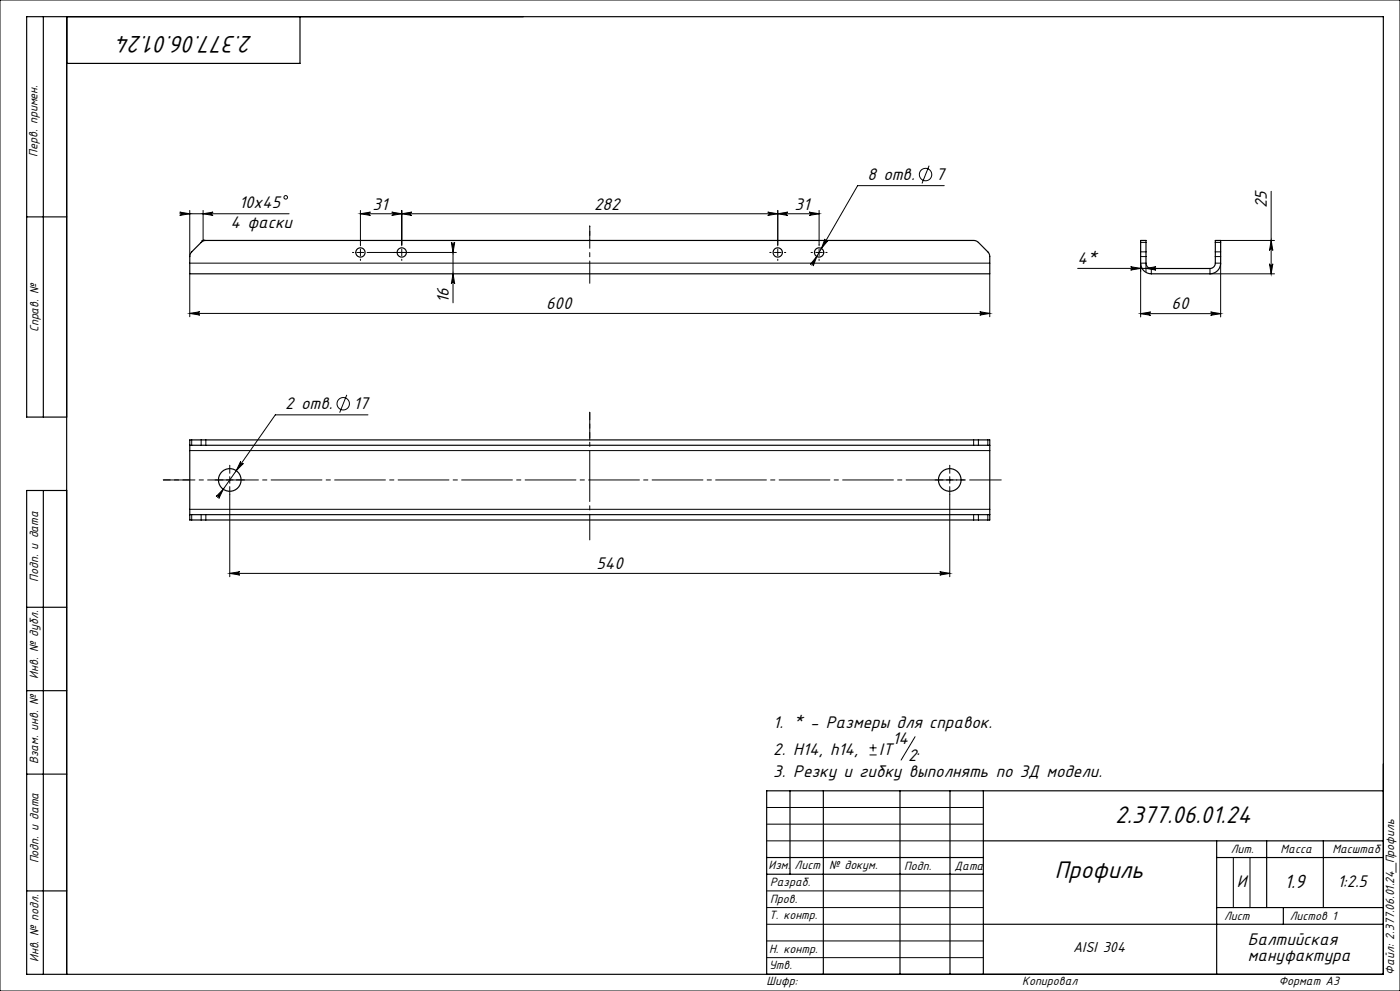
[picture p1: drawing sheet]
<svg xmlns="http://www.w3.org/2000/svg" width="420mm" height="297mm" viewBox="0 0 420 297" stroke-linecap="round" stroke-linejoin="round" font-family="sans-serif">
<g fill="none" stroke="#000" stroke-width=".3">
<path d="M0 0h420v297h-420zM278.7 49.7l-2.1 5.3M283.3 55.6h-26l-13.8 23.9M381.3 57.3v24.8M53.9 63.6l3 .5-3 .5a.5 .5 0 0 0 .5-.5 .5 .5 0 0 0-.5-.5zM53.9 64.1h32.8M56.9 63.1v13.8M56.9 78.9h240M60.5 72.1h1.3M60.9 64.1l3-.5a.5 .5 0 0 0-.4 .5 .5 .5 0 0 0 .4 .5zM60.9 63.1v9M61.2 71.8l-.9 .9"/>
<path d="M107.1 75.7h2M108.1 63.1v10.2M108.1 64.1l3-.5a.5 .5 0 0 0-.4 .5 .5 .5 0 0 0 .4 .5zM108.1 74.7v2M110.5 75.7h26.4M117.5 63.6l3 .5-3 .5a.5 .5 0 0 0 .5-.5 .5 .5 0 0 0-.5-.5zM120.5 63.1v10.2M120.5 64.1l3-.5a.5 .5 0 0 0-.4 .5 .5 .5 0 0 0 .4 .5zM120.5 74.7v2M135.4 72.7a.5 .5 0 0 0 .5 .4 .5 .5 0 0 0 .5-.4l-.5 3zM135.9 72.7v18.1M230.3 63.6l3 .5-3 .5a.5 .5 0 0 0 .5-.5 .5 .5 0 0 0-.5-.5z"/>
<path d="M232.3 75.7h2M233.3 74.7v2M233.3 64.1l3-.5a.5 .5 0 0 0-.4 .5 .5 .5 0 0 0 .4 .5zM233.3 63.1v10.2M242.7 63.6l3 .5-3 .5a.5 .5 0 0 0 .5-.5 .5 .5 0 0 0-.5-.5zM244.7 75.7h2M245 76.9l-1 2.8a.5 .5 0 0 0-.2-.6 .5 .5 0 0 0-.7 .1zM245.7 74.7v2M245.7 63.1v10.2M245.7 64.1h-137.6M247.5 71.6a.5 .5 0 0 0 .2 .7 .5 .5 0 0 0 .7-.2l-2 2.4zM339.2 79.9l3 .5-3 .5a.5 .5 0 0 0 .5-.5 .5 .5 0 0 0-.5-.5z"/>
<path d="M342.2 76.9h1.6M342.2 75.5h1.6M342.2 72.7h1.6M364.6 78.9h1.6v16.1M364.6 76.9h1.6M364.6 75.5h1.6M364.6 72.7h1.6M366.2 72.1h16.1M380.8 79.1a.5 .5 0 0 0 .5 .4 .5 .5 0 0 0 .5-.4l-.5 3zM381.3 72.1l.5 3a.5 .5 0 0 0-.5-.5 .5 .5 0 0 0-.5 .5zM56.9 93.9l3-.5a.5 .5 0 0 0-.4 .5 .5 .5 0 0 0 .4 .5zM56.9 82.1v12.8"/>
<path d="M56.9 93.9h240M135.9 82.1l.5 3a.5 .5 0 0 0-.5-.5 .5 .5 0 0 0-.5 .5zM293.9 93.4l3 .5-3 .5a.5 .5 0 0 0 .5-.5 .5 .5 0 0 0-.5-.5zM296.9 82.1v12.8M323.3 80.4h23.5M342.2 94l3-.5a.5 .5 0 0 0-.5 .5 .5 .5 0 0 0 .5 .5zM342.2 94h24M343.8 80.4l3-.5a.5 .5 0 0 0-.5 .5 .5 .5 0 0 0 .5 .5zM343.8 81.4v-2.5h-1.6v16.1M345.4 80.5v1.6M363 80.5v1.6h19.3M363.2 93.5l3 .5-3 .5a.5 .5 0 0 0 .5-.5 .5 .5 0 0 0-.5-.5z"/>
<path d="M104 118.3l-2.1 5.4M56.9 135h240M57.5 131.8v1.6M60.3 131.8v1.6M61.8 131.8v1.6M72.2 138.3a.5 .5 0 0 0 .1 .7 .5 .5 0 0 0 .7-.1l-2.1 2.2zM110.4 124.3h-27.8l-17.3 24.8M292.1 131.8v1.6M293.5 131.8v1.6M296.3 131.8v1.6M56.9 152.6h240M57.5 154.2v1.6"/>
<path d="M60.3 154.2v1.6M61.8 154.2v1.6M67 146.6l-1.3 2.8a.5 .5 0 0 0-.2-.7 .5 .5 0 0 0-.7 .1zM67.9 143.8h2M68.9 142.8v2M68.9 148.2v24.6M283.9 143.8h2M284.9 142.8v2M284.9 148.2v24.6M292.1 154.2v1.6M293.5 154.2v1.6M296.3 154.2v1.6"/>
<path d="M68.9 171.8l3-.5a.5 .5 0 0 0-.4 .5 .5 .5 0 0 0 .4 .5zM68.9 171.8h216M281.9 171.3l3 .5-3 .5a.5 .5 0 0 0 .5-.5 .5 .5 0 0 0-.5-.5zM260.9 226.3h2.1M260.9 224.1h2.1M261.9 223.1v2.1M274.5 220.8l-4.2 7M230 242h65M230 247h65M230 252h65M370 257v15M375 257v15"/>
<path d="M230 277h65M230 272h65M230 267h65M230 287h65M230 282h65"/>
<circle cx="85.7" cy="59.1" r=".53"/>
<circle cx="277.7" cy="52.3" r="1.86"/>
<circle cx="103" cy="121" r="1.86"/>
</g>
<g fill="none" stroke="#000" stroke-width=".3" stroke-dasharray="15.2 1.3 1.3 1.3">
<path d="M106.1 75.7h-.4M108.1 73.7v-.4M108.1 77.7v.4M110.1 75.7h.4M118.5 75.7h-.4M120.5 73.7v-.4M120.5 77.7v.4M122.5 75.7h.4M231.3 75.7h-.4M233.3 73.7v-.4M233.3 77.7v.4M235.3 75.7h.4"/>
<path d="M243.7 75.7h-.4M245.7 73.7v-.4M245.7 77.7v.4M247.7 75.7h.4M66.9 143.8h-2.4M68.9 141.8v-2.4M68.9 145.8v2.4M70.9 143.8h2.4M282.9 143.8h-2.4M284.9 141.8v-2.4M284.9 145.8v2.4M286.9 143.8h2.4"/>
</g>
<path d="M176.9 72.1v-4.4" fill="none" stroke="#000" stroke-width=".3" stroke-dasharray="15.2 1.3 1.3 1.3" stroke-dashoffset="15"/>
<path d="M176.9 67.7v17.2" fill="none" stroke="#000" stroke-width=".3" stroke-dasharray="15.2 1.3 1.3 1.3" stroke-dashoffset="8.6"/>
<path d="M176.9 131.8v-8.2" fill="none" stroke="#000" stroke-width=".3" stroke-dasharray="15.2 1.3 1.3 1.3" stroke-dashoffset="13"/>
<path d="M176.9 123.6v38.2" fill="none" stroke="#000" stroke-width=".3" stroke-dasharray="15.2 1.3 1.3 1.3" stroke-dashoffset="7.5"/>
<path d="M56.9 143.8h-7.9" fill="none" stroke="#000" stroke-width=".3" stroke-dasharray="15.2 1.3 1.3 1.3" stroke-dashoffset="13.2"/>
<path d="M49 143.8h251.4" fill="none" stroke="#000" stroke-width=".3" stroke-dasharray="15.2 1.3 1.3 1.3" stroke-dashoffset="5.8"/>
<g fill="none" stroke="#000" stroke-width=".35">
<path d="M13 5v120M20 5v287M90 5v14h-70M8 65h12M60.3 72.7l.7-.5 .8-.1h230.3l1.3 .4 3.3 3.5 .2 .9v5.2h-240l.2-6zM342.2 72.1h1.6v6.8a1.6 1.6 0 0 0 1.6 1.6h17.6a1.6 1.6 0 0 0 1.6-1.6v-6.8h1.6v4.8a4.8 4.8 0 0 1-.9 4.2 3.2 3.2 0 0 1-2.3 1h-17.6a3.2 3.2 0 0 1-3.2-3.2zM20 125h-12v-120h407v287h-407v-145h12M56.9 133.4h240M56.9 133.4v-1.6h240v1.6M56.9 133.4v20.8M296.9 133.4v20.8M13 147v145"/>
<path d="M56.9 154.2h240M56.9 154.2v1.6h240v-1.6M8 182h12M8 207h12M8 232h12M237 237v25M247 237v55M270 237v55M285 237v55M295 237v55M415 237h-185v55M230 257h65"/>
<path d="M295 252h120M365 252v40M365 257h50M380 252v20M397 252v20M8 267h12M230 262h65M295 277h120M365 272h50M385 272v5"/>
<circle cx="108.1" cy="75.7" r="1.4"/>
<circle cx="120.5" cy="75.7" r="1.4"/>
<circle cx="233.3" cy="75.7" r="1.4"/>
<circle cx="245.7" cy="75.7" r="1.4"/>
<circle cx="68.9" cy="143.8" r="3.4"/>
<circle cx="284.9" cy="143.8" r="3.4"/>
</g>
<g fill="#000">
<path d="M60.9 64.1l3-.5a.5 .5 0 0 0-.4 .5 .5 .5 0 0 0 .4 .5zM53.9 63.6l3 .5-3 .5a.5 .5 0 0 0 .5-.5 .5 .5 0 0 0-.5-.5z"/>
<path d="M117.5 63.6l3 .5-3 .5a.5 .5 0 0 0 .5-.5 .5 .5 0 0 0-.5-.5zM108.1 64.1l3-.5a.5 .5 0 0 0-.4 .5 .5 .5 0 0 0 .4 .5zM230.3 63.6l3 .5-3 .5a.5 .5 0 0 0 .5-.5 .5 .5 0 0 0-.5-.5zM120.5 64.1l3-.5a.5 .5 0 0 0-.4 .5 .5 .5 0 0 0 .4 .5zM343.8 80.4l3-.5a.5 .5 0 0 0-.5 .5 .5 .5 0 0 0 .5 .5zM339.2 79.9l3 .5-3 .5a.5 .5 0 0 0 .5-.5 .5 .5 0 0 0-.5-.5z"/>
<path d="M135.4 72.7a.5 .5 0 0 0 .5 .4 .5 .5 0 0 0 .5-.4l-.5 3zM135.9 82.1l.5 3a.5 .5 0 0 0-.5-.5 .5 .5 0 0 0-.5 .5z"/>
<path d="M380.8 79.1a.5 .5 0 0 0 .5 .4 .5 .5 0 0 0 .5-.4l-.5 3zM381.3 72.1l.5 3a.5 .5 0 0 0-.5-.5 .5 .5 0 0 0-.5 .5z"/>
<path d="M56.9 93.9l3-.5a.5 .5 0 0 0-.4 .5 .5 .5 0 0 0 .4 .5zM293.9 93.4l3 .5-3 .5a.5 .5 0 0 0 .5-.5 .5 .5 0 0 0-.5-.5zM233.3 64.1l3-.5a.5 .5 0 0 0-.4 .5 .5 .5 0 0 0 .4 .5zM242.7 63.6l3 .5-3 .5a.5 .5 0 0 0 .5-.5 .5 .5 0 0 0-.5-.5zM245 76.9l-1.9 2.3a.5 .5 0 0 1 .7-.1 .5 .5 0 0 1 .2 .6zM247.5 71.6l-1.1 2.9 2-2.4a.5 .5 0 0 1-.7 .2 .5 .5 0 0 1-.2-.7zM68.9 171.8l3-.5a.5 .5 0 0 0-.4 .5 .5 .5 0 0 0 .4 .5zM281.9 171.3l3 .5-3 .5a.5 .5 0 0 0 .5-.5 .5 .5 0 0 0-.5-.5zM67 146.6l-2.2 2.2a.5 .5 0 0 1 .7-.1 .5 .5 0 0 1 .2 .7zM72.2 138.3l-1.3 2.8 2.1-2.2a.5 .5 0 0 1-.7 .1 .5 .5 0 0 1-.1-.7zM342.2 94l3-.5a.5 .5 0 0 0-.5 .5 .5 .5 0 0 0 .5 .5zM363.2 93.5l3 .5-3 .5a.5 .5 0 0 0 .5-.5 .5 .5 0 0 0-.5-.5z"/>
</g>
<g font-size="8">
<text x="75.9" y="10.7" transform="rotate(-180 75.9 10.7)">2.377.06.01.24</text>
<text x="334.5" y="246.6">2.377.06.01.24</text>
<text x="316.5" y="263.1">Профиль</text>
</g>
<text font-size="6.4" x="385.3" y="266">1.9</text>
<g font-size="5.6">
<text x="260.3" y="54">8 отв.</text>
<text x="280.7" y="54">7</text>
<text x="71.7" y="62.5">10x45</text>
<text x="111.8" y="62.8">31</text>
<text x="178.2" y="62.8">282</text>
<text x="238.4" y="62.8">31</text>
<text x="380.1" y="62.4" transform="rotate(-90 380.1 62.4)">25</text>
<text x="69.1" y="68.4">4 фаски</text>
<text x="323.3" y="79.2">4*</text>
<text x="134.7" y="90.8" transform="rotate(-90 134.7 90.8)">16</text>
<text x="163.9" y="92.7">600</text>
<text x="351.5" y="92.7">60</text>
<text x="85.6" y="122.7">2 отв.</text>
<text x="106" y="122.7">17</text>
<text x="178.9" y="170.6">540</text>
<text x="232" y="218.1">1. * - Размеры для справок.</text>
<text x="232" y="226.2">2. Н14, h14,</text>
<text x="263.7" y="226.2">IT</text>
<text x="267.7" y="223">14</text>
<text x="272.4" y="227.9">2</text>
<text x="275" y="226.2">.</text>
<text x="232" y="232.8">3. Резку и гибку выполнять по 3Д модели.</text>
<text x="371.1" y="265.7">И</text>
<text x="401.2" y="265.8">1:2.5</text>
<text x="374.3" y="283.2">Балтийская</text>
<text x="374.3" y="288.1">мануфактура</text>
</g>
<text font-size="4.8" x="321.9" y="285.4">AISI 304</text>
<g font-size="4">
<text x="11.3" y="46.9" transform="rotate(-90 11.3 46.9)">Перв. примен.</text>
<text x="11.5" y="99.6" transform="rotate(-90 11.5 99.6)">Справ. №</text>
<text x="11.4" y="174.4" transform="rotate(-90 11.4 174.4)">Подп. и дата</text>
<text x="11.5" y="203.4" transform="rotate(-90 11.5 203.4)">Инв. № дубл.</text>
<text x="11.5" y="229" transform="rotate(-90 11.5 229)">Взам. инв. №</text>
<text x="369.2" y="255.6">Лит.</text>
<text x="384.2" y="255.6">Масса</text>
<text x="399.7" y="255.6">Масштаб</text>
<text x="11.5" y="258.8" transform="rotate(-90 11.5 258.8)">Подп. и дата</text>
<text x="230.6" y="260.5">Изм.</text>
<text x="238.4" y="260.5">Лист</text>
<text x="248.7" y="260.5">№ докум.</text>
<text x="271.3" y="260.6">Подп.</text>
<text x="286.4" y="260.6">Дата</text>
<text x="231" y="265.6">Разраб.</text>
<text x="230.7" y="275.4">Т. контр.</text>
<text x="231" y="270.8">Пров.</text>
<text x="367.2" y="275.6">Лист</text>
<text x="386.9" y="275.6">Листов 1</text>
<text x="230.7" y="285.6">Н. контр.</text>
<text x="11.5" y="288.4" transform="rotate(-90 11.5 288.4)">Инв. № подл.</text>
<text x="230.7" y="290.4">Утв.</text>
<text x="418.3" y="292.1" transform="rotate(-90 418.3 292.1)">Файл: 2.377.06.01.24_Профиль</text>
<text x="230" y="295.3">Шифр:</text>
<text x="306.7" y="295.3">Копировал</text>
<text x="383.6" y="295.1">Формат A3</text>
</g>
</svg>
